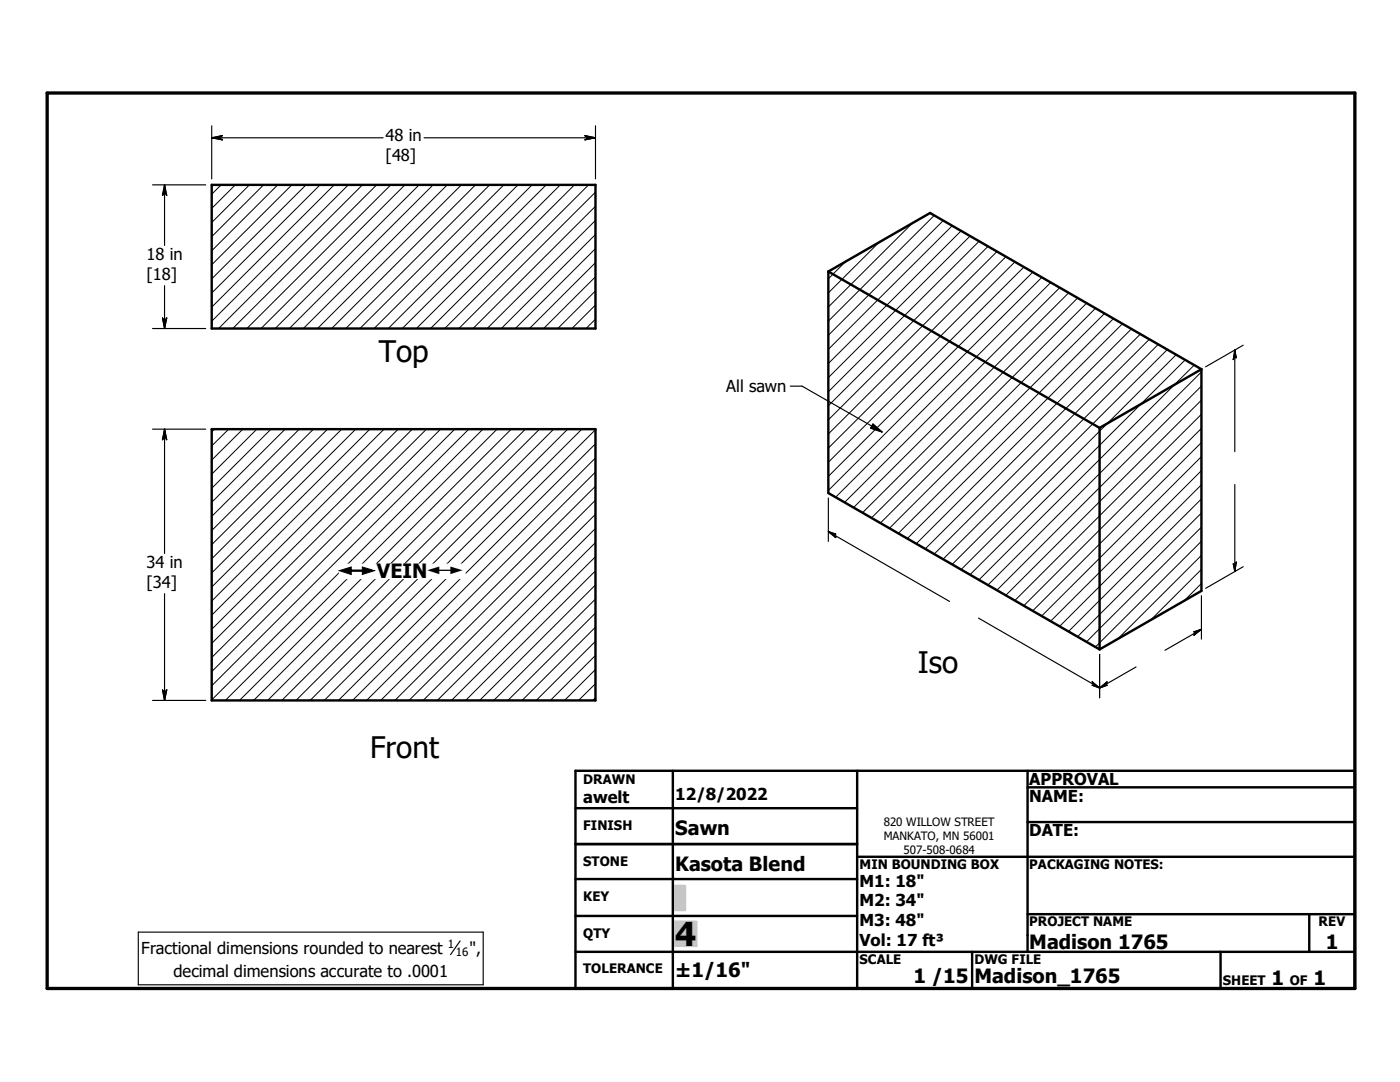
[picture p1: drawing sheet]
<svg xmlns="http://www.w3.org/2000/svg" width="279mm" height="216mm" viewBox="0 0 279 216" stroke-linecap="round" stroke-linejoin="round" font-family="sans-serif">
<g fill="none" stroke="#000" stroke-width=".48">
<path d="M42.3 36.9h76.5v28.7h-76.5zM165.3 54.2v44.2l54.1 31.2M165.3 54.2l54.1 31.2M165.3 54.2l20.3-11.7 54.2 31.2M239.8 73.7v44.2l-20.4 11.7M239.8 73.7l-20.4 11.7M42.3 85.6h76.5v54.2h-76.5zM219.4 85.4v44.2M114.8 153.8h155.6v43.4h-155.6zM134.3 153.8v43.4M171.1 153.8v43.4M205.1 157.1h65.3"/>
<path d="M205.1 153.8v36.1M114.8 175.4h56.3M114.8 161.3h56.3M114.8 168.4h56.3M171.1 171h99.3M205.1 164h65.3M114.8 182.8h56.3M114.8 189.9h155.6M194 189.9v7.3M205.1 182.4h65.3M243.6 189.9v7.3M261.3 182.4v7.5"/>
</g>
<g fill="none" stroke="#000" stroke-width=".2">
<path d="M44.1 36.9l-1.8 1.9M47 36.9l-4.7 4.7M49.8 36.9l-7.5 7.5M52.6 36.9l-10.3 10.3M55.4 36.9l-13.1 13.1M58.3 36.9l-16 15.9M61.1 36.9l-18.8 18.7M63.9 36.9l-21.6 21.6M66.7 36.9l-24.4 24.4M69.5 36.9l-27.2 27.2M72.3 36.9l-28.7 28.7M75.2 36.9l-28.8 28.7"/>
<path d="M78 36.9l-28.7 28.7M80.8 36.9l-28.7 28.7M83.6 36.9l-28.7 28.7M86.4 36.9l-28.7 28.7M89.3 36.9l-28.8 28.7M92.1 36.9l-28.7 28.7M94.9 36.9l-28.7 28.7M97.7 36.9l-28.7 28.7M100.6 36.9l-28.8 28.7M103.4 36.9l-28.7 28.7M106.2 36.9l-28.7 28.7M109 36.9l-28.7 28.7"/>
<path d="M111.8 36.9l-28.7 28.7M114.6 36.9l-28.7 28.7M117.5 36.9l-28.8 28.7M118.8 38.3l-27.2 27.3M118.8 58l-7.5 7.6M118.8 55.2l-10.3 10.4M118.8 52.4l-13.1 13.2M118.8 49.6l-16 16M118.8 46.8l-18.8 18.8M118.8 44l-21.6 21.6M118.8 41.2l-24.4 24.4M168.7 52.2l-3.4 3.4"/>
<path d="M175.4 48.4l-10.1 10M182.1 44.5l-16.8 16.8M186.5 43l-21.2 21.1M188.3 44l-23 22.9M190 45l-24.7 24.7M191.8 46.1l-26.5 26.4M193.6 47.1l-28.3 28.3M195.4 48.1l-30.1 30.1M197.2 49.2l-31.9 31.8M199 50.2l-33.7 33.6M200.8 51.2l-35.5 35.4M202.6 52.2l-37.3 37.2"/>
<path d="M204.3 53.3l-39 38.9M206.1 54.3l-40.8 40.8M207.9 55.3l-42.6 42.6M209.7 56.4l-42.9 42.8M211.5 57.4l-43 42.9M213.3 58.4l-43 42.9M215.1 59.5l-43 42.8M118.8 63.7l-1.8 1.9M118.8 60.9l-4.7 4.7M216.8 60.5l-42.9 42.9M218.6 61.5l-42.9 42.9M220.4 62.6l-42.9 42.8"/>
<path d="M222.2 63.6l-42.9 42.8M224 64.6l-42.9 42.9M225.8 65.6l-43 42.9M227.6 66.7l-43 42.8M229.4 67.7l-43 42.9M231.1 68.7l-42.9 42.9M233 69.8l-43 42.8M234.7 70.8l-42.9 42.9M236.5 71.8l-42.9 42.9M238.3 72.9l-42.9 42.8M239.8 79.8l-39.1 39M239.8 77l-40.9 40.8"/>
<path d="M239.8 74.2l-42.6 42.5M42.8 85.6l-.5 .6M45.6 85.6l-3.3 3.4M48.5 85.6l-6.2 6.2M51.3 85.6l-9 9M54.1 85.6l-11.8 11.8M56.9 85.6l-14.6 14.6M59.7 85.6l-17.4 17.4M62.6 85.6l-20.3 20.3M65.4 85.6l-23.1 23.1M68.2 85.6l-25.9 25.9M71 85.6l-28.7 28.7"/>
<path d="M73.8 85.6l-31.5 31.5M76.6 85.6l-34.3 34.3M79.5 85.6l-37.2 37.2M82.3 85.6l-40 40M85.1 85.6l-42.8 42.8M87.9 85.6l-45.6 45.6M90.8 85.6l-48.5 48.4M93.6 85.6l-51.3 51.2M96.4 85.6l-54.1 54.1M99.2 85.6l-54.2 54.2M102 85.6l-54.2 54.2M104.9 85.6l-54.3 54.2"/>
<path d="M107.7 85.6l-54.3 54.2M110.5 85.6l-54.3 54.2M113.3 85.6l-54.2 54.2M116.1 85.6l-54.2 54.2M118.8 99.8l-40 40M118.8 97l-42.8 42.8M118.8 94.2l-45.6 45.6M118.8 91.4l-48.4 48.4M118.8 88.6l-51.3 51.2M118.8 85.7l-54.1 54.1M239.8 99.5l-26.6 26.5M239.8 96.7l-28.3 28.3"/>
<path d="M239.8 93.9l-30.1 30M239.8 91.1l-31.9 31.8M239.8 88.3l-33.7 33.6M239.8 85.5l-35.5 35.4M239.8 82.7l-37.3 37.1M118.8 119.5l-20.3 20.3M118.8 116.7l-23.1 23.1M118.8 113.9l-25.9 25.9M118.8 111.1l-28.7 28.7M118.8 108.3l-31.5 31.5M118.8 105.4l-34.3 34.4M118.8 102.6l-37.2 37.2"/>
<path d="M239.8 116.4l-3.5 3.5M239.8 113.6l-10.2 10.1M239.8 110.8l-16.8 16.8M239.8 108l-21.2 21.1M239.8 105.2l-23 22.9M239.8 102.4l-24.8 24.6M118.8 139.2l-.5 .6M118.8 136.4l-3.3 3.4M118.8 133.6l-6.1 6.2M118.8 130.8l-9 9M118.8 128l-11.8 11.8M118.8 125.1l-14.6 14.7"/>
<path d="M118.8 122.3l-17.4 17.5"/>
</g>
<path d="M9.4 18.6h261v178.6h-261z" fill="none" stroke="#000" stroke-width=".66"/>
<g fill="#c0c0c0" stroke="#c0c0c0" stroke-width=".48">
<path d="M134.8 183.9h4.2v4.8z"/>
<path d="M134.8 183.9l4.2 4.8h-4.2z"/>
<path d="M134.8 176.8h1.9v4.8z"/>
<path d="M134.8 176.8l1.9 4.8h-1.9z"/>
</g>
<g fill="none" stroke="#000" stroke-width=".23">
<path d="M30.4 36.9h10.7M32.8 38.3h.1M32.8 36.9v12.1M32.8 36.9l.5 2.1-.5-.7M32.8 36.9l-.4 2.1 .4-.7M42.3 27.5h34.2M42.3 27.5l2.1-.4-.8 .4M42.3 27.5l2.1 .4-.8-.4M42.3 25.1v10.6M43.6 27.5h.1M84.6 27.5h34.2M117.5 27.5h.1"/>
<path d="M117.5 27.5l-.8 .4 2.1-.4M117.5 27.5l-.8-.4 2.1 .4M118.8 25.1v10.6M32.8 57v8.6M30.4 65.6h10.7M32.8 64.2h.1M32.8 64.2l-.4-.8 .4 2.2M32.8 64.2l.5-.8-.5 2.2M157.7 77.1h2.4l15.9 9.1M246.4 71h.1M246.4 69.8v20.3M246.4 69.8l.3 1.6-.3-.4"/>
<path d="M246.4 69.8l-.3 1.9 .3-.7M248.1 68.9l-7.5 4.3M30.4 85.6h10.7M32.8 87h.1M32.8 85.6v24.8M32.8 85.6l.5 2.1-.5-.7M32.8 85.6l-.4 2.1 .4-.7M165.3 99.4v8.6M174.2 84.6l1.8 1.6-2.2-.8zM246.4 96.7v17.3M32.8 118.5v21.3M165.3 106.1l24.2 13.9"/>
<path d="M165.3 106.1l1.5 .5h-.5M165.3 106.1l1.5 1.2-.5-.7M166.3 106.6h.1M239.8 118.9v8.6M246.4 112.9h.1M246.4 112.9l-.3-.4 .3 1.5M246.4 112.9l.3-.7-.3 1.8M248.1 113.1l-7.5 4.3M30.4 139.8h10.7M32.8 138.4h.1M32.8 138.4l-.4-.7 .4 2.1M32.8 138.4l.5-.7-.5 2.1"/>
<path d="M195.3 123.3l24.1 14M218.5 136.7h.1M218.5 136.7h-.5l1.4 .6M218.5 136.7l-.5-.6 1.4 1.2M219.4 130.6v8.6M220.4 136.7h.1M220.4 136.7l.5-.6-1.5 1.2M220.4 136.7h.5l-1.5 .6M226.7 133.1l-7.3 4.2M238.8 126.1h.1M239.8 125.6l-7.3 4.2M239.8 125.6l-1.5 1.2 .5-.7"/>
<path d="M239.8 125.6l-1.5 .5h.5M27.6 186h68.8v10.5h-68.8zM91.8 187.7l-1.9 2.8"/>
</g>
<g fill="#000" stroke="#000" stroke-width=".23">
<path d="M32.8 36.9l.5 2.1-.5-.7zM32.8 36.9v1.4l-.4 .7zM32.8 38.3l-.4 .7zM42.3 27.5l2.1-.4-.8 .4zM42.3 27.5h1.3l.8 .4zM43.6 27.5l.8 .4zM116.7 27.9l.8-.4h1.3zM116.7 27.1l2.1 .4h-1.3zM116.7 27.1l.8 .4zM32.4 63.4l.4 .8v1.4zM33.3 63.4l-.5 2.2v-1.4zM33.3 63.4l-.5 .8z"/>
<path d="M246.4 69.8l.3 1.6-.3-.4zM246.4 69.8v1.2l-.3 .7zM246.4 71l-.3 .7zM32.8 85.6l.5 2.1-.5-.7zM32.8 85.6v1.4l-.4 .7zM32.8 87l-.4 .7zM174.2 84.6l1.8 1.6-2.2-.8zM165.3 106.1l1.5 .5h-.5zM165.3 106.1l1 .5 .5 .7zM166.3 106.6l.5 .7zM246.1 112.5l.3 .4v1.1zM246.7 112.2l-.3 1.8v-1.1z"/>
<path d="M246.7 112.2l-.3 .7zM32.4 137.7l.4 .7v1.4zM33.3 137.7l-.5 2.1v-1.4zM33.3 137.7l-.5 .7zM218 136.7h.5l.9 .6zM218 136.1l1.4 1.2-.9-.6zM218 136.1l.5 .6zM219.4 137.3l1.5-1.2-.5 .6zM219.4 137.3l1-.6h.5zM220.4 136.7h.5zM238.8 126.1l1-.5-1.5 1.2zM238.3 126.1l1.5-.5-1 .5z"/>
<path d="M238.3 126.1h.5z"/>
</g>
<g fill="#fff" stroke="#fff" stroke-width=".23">
<path d="M67.7 112.6h25.1v2.8z"/>
<path d="M67.7 112.6l25.1 2.8h-25.1z"/>
</g>
<text font-size="6.6" x="134.7" y="188.7">4</text>
<g font-size="5.9">
<text x="75.6" y="72.3">Top</text>
<text x="183.2" y="134.2">Iso</text>
<text x="73.9" y="151.3">Front</text>
</g>
<g font-size="3.9">
<text x="75.2" y="115.4">VEIN</text>
<text x="134.7" y="166.5">Sawn</text>
<text x="134.7" y="173.8">Kasota Blend</text>
<text x="205.4" y="189.4">Madison 1765</text>
<text x="264.6" y="189.3">1</text>
<text x="134.7" y="194.9">±1/16&quot;</text>
<text x="182.3" y="196.1">1 /15</text>
<text x="194.5" y="196.1">Madison_1765</text>
<text x="253.8" y="196.6">1</text>
<text x="262.1" y="196.6">1</text>
</g>
<g font-size="3.3">
<text x="77" y="28.2">48 in</text>
<text x="77" y="32.2">[48]</text>
<text x="29.3" y="51.9">18 in</text>
<text x="29.3" y="55.9">[18]</text>
<text x="144.9" y="78.3">All sawn</text>
<text x="29.3" y="113.4">34 in</text>
<text x="29.3" y="117.3">[34]</text>
<text x="116.4" y="160.2">awelt</text>
<text x="134.7" y="159.7">12/8/2022</text>
<text x="205.4" y="156.7">APPROVAL</text>
<text x="205.4" y="159.9">NAME:</text>
<text x="205.4" y="166.9">DATE:</text>
<text x="171.5" y="176.9">M1: 18&quot;</text>
<text x="171.5" y="180.8">M2: 34&quot;</text>
<text x="171.5" y="184.8">M3: 48&quot;</text>
<text x="28.2" y="190.3">Fractional dimensions rounded to nearest</text>
<text x="93.7" y="190.3">&quot;,</text>
<text x="171.5" y="188.7">Vol: 17 ft³</text>
<text x="34.6" y="195">decimal dimensions accurate to .0001</text>
</g>
<g font-size="3.1">
<text x="67.7" y="115.4">#</text>
<text x="85.3" y="115.4">#</text>
</g>
<g font-size="2.6">
<text x="116.4" y="156.4">DRAWN</text>
<text x="116.4" y="165.6">FINISH</text>
<text x="116.4" y="172.8">STONE</text>
<text x="171.5" y="173.4">MIN BOUNDING BOX</text>
<text x="205.4" y="173.4">PACKAGING NOTES:</text>
<text x="116.4" y="179.9">KEY</text>
<text x="205.4" y="184.8">PROJECT NAME</text>
<text x="263.1" y="184.8">REV</text>
<text x="116.4" y="187.1">QTY</text>
<text x="116.4" y="194.2">TOLERANCE</text>
<text x="171.5" y="192.4">SCALE</text>
<text x="194.5" y="192.4">DWG FILE</text>
<text x="244.1" y="196.6">SHEET</text>
<text x="257.4" y="196.6">OF</text>
</g>
<g font-size="2.3">
<text x="176.4" y="164.8">820 WILLOW STREET</text>
<text x="176.4" y="167.6">MANKATO, MN 56001</text>
<text x="180.3" y="170.3">507-508-0684</text>
<text x="89.4" y="189.1">1</text>
<text x="91" y="190.8">16</text>
</g>
</svg>
